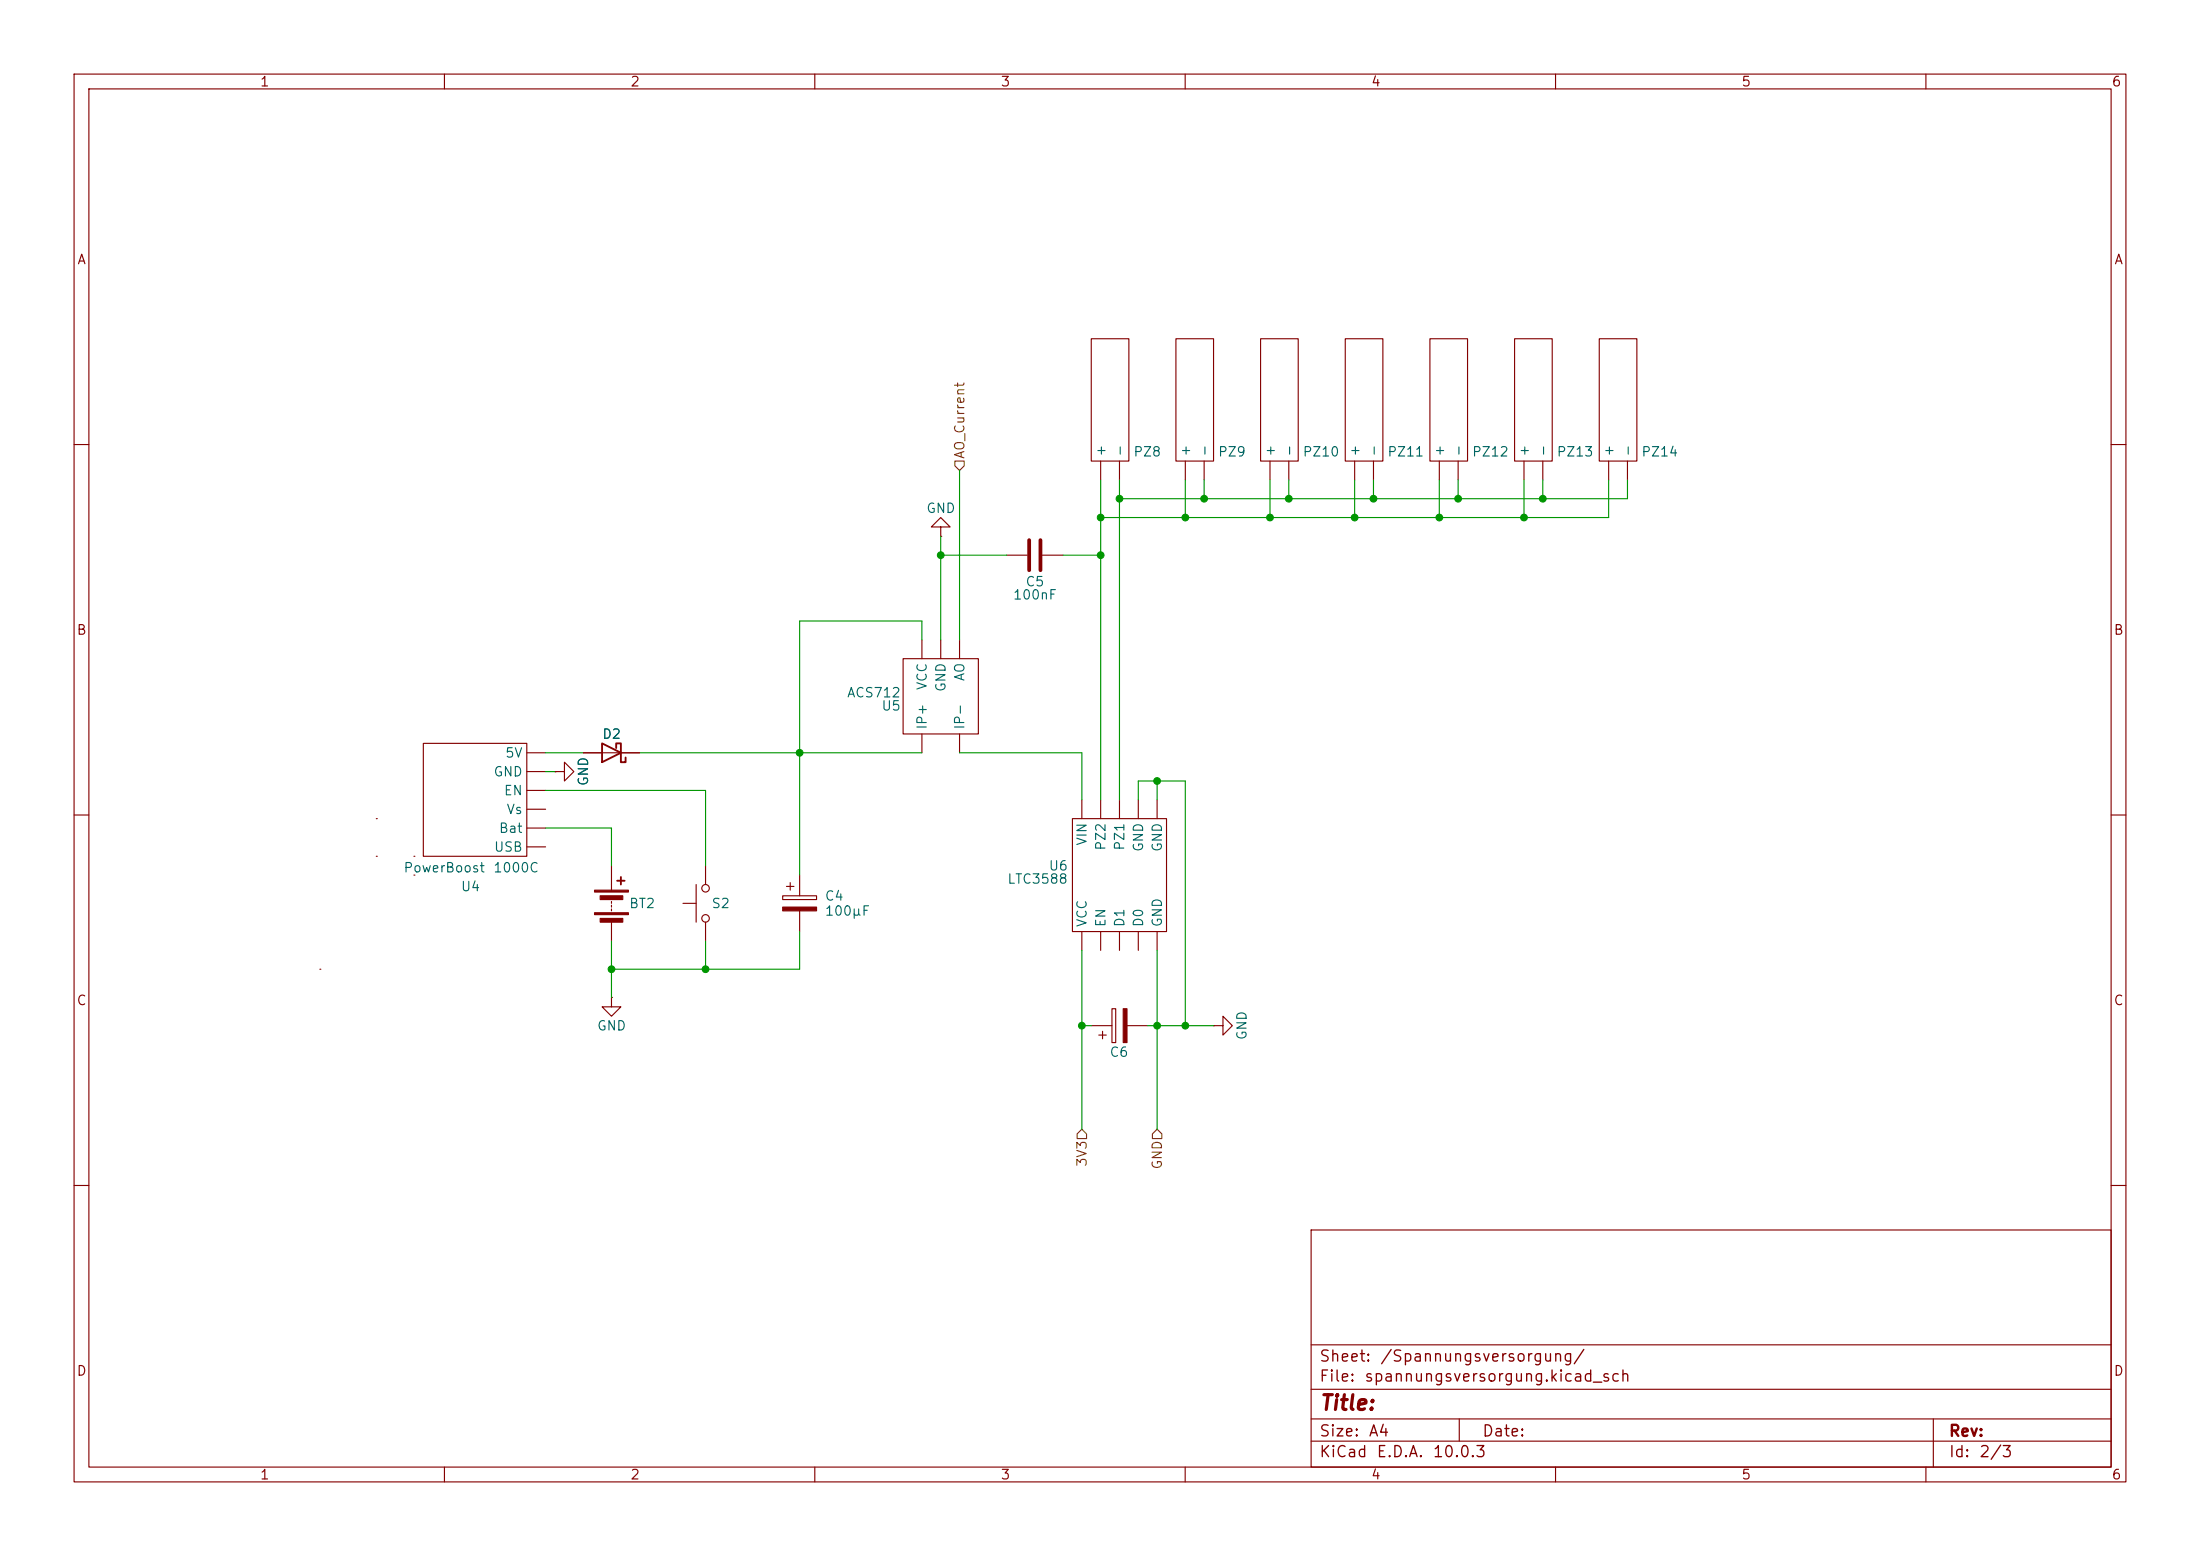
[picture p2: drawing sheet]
<svg xmlns="http://www.w3.org/2000/svg" width="297mm" height="210mm" viewBox="0 0 297 210" stroke-linecap="round" stroke-linejoin="round" font-family="sans-serif">
<g fill="none" stroke="#840000" stroke-width=".15">
<path d="M10 10h277v190h-277zM12 12h273v186h-273zM60 10v2M110 10v2M160 10v2M210 10v2M260 10v2M147.3 45.7h5.1v16.5h-5.1zM158.7 45.7h5.1v16.5h-5.1zM170.2 45.7h5.1v16.5h-5.1zM181.6 45.7h5.1v16.5h-5.1zM193 45.7h5.1v16.5h-5.1z"/>
<path d="M204.5 45.7h5v16.5h-5zM215.9 45.7h5.1v16.5h-5.1zM10 60h2M127 71.1h1.3l-1.3-1.2-1.3 1.2h1.3v1.3M127 72.4h.1M135.9 74.9h2.8M140.7 74.9h2.8M148.6 62.2v2.6M151.1 62.2v2.6M160 62.2v2.6M162.6 62.2v2.6M171.4 62.2v2.6"/>
<path d="M174 62.2v2.6M182.9 62.2v2.6M185.4 62.2v2.6M194.3 62.2v2.6M196.8 62.2v2.6M205.7 62.2v2.6M208.3 62.2v2.6M217.2 62.2v2.6M219.7 62.2v2.6M285 60h2M121.9 88.9h10.2v10.2h-10.2zM124.5 86.4v2.5"/>
<path d="M124.5 99.1v2.5M127 86.4v2.5M129.5 86.4v2.5M129.5 99.1v2.5M10 110h2M50.8 115.6h.1M50.8 110.5h.1M55.9 118.1h.1M55.9 115.6h.1M57.1 100.3h14v15.3h-14zM71.1 114.3h2.6M71.1 111.8h2.6"/>
<path d="M71.1 109.2h2.6M71.1 106.7h2.6M71.1 104.1h2.6M71.1 101.6h2.6M74.9 104.1h1.3v-1.2l1.3 1.2-1.3 1.3v-1.3M74.9 104.1h.1M78.7 101.6h7.7M82.5 116.8v3.3M94 119.4v5.1M95.2 116.8v2.6M106.2 119.6h1M106.7 119.1v1"/>
<path d="M107.9 118.1v2.8M144.8 110.5h12.7v15.2h-12.7zM146 108v2.5M148.6 108v2.5M151.1 108v2.5M153.7 108v2.5M156.2 108v2.5M285 110h2M43.2 130.8h.1M82.5 134.6v1.3h1.3l-1.3 1.3-1.2-1.3h1.2M82.5 134.6h.1M82.5 121.7v.2"/>
<path d="M82.5 122.2v.2M82.5 122.7v.2M82.5 124.5v2.5M92.2 121.9h1.8M95.2 124.5v2.5M105.7 120.9h4.5v.5h-4.5zM107.9 122.9v2.8M146 125.7v2.6M147.3 138.4h2.8M148.3 139.7h1.1M148.6 125.7v2.6M148.8 139.2v1"/>
<path d="M150.1 136.1h.5v4.6h-.5zM151.1 125.7v2.6M152.1 138.4h2.8M153.7 125.7v2.6M156.2 125.7v2.6M163.8 138.4h1.3v-1.2l1.3 1.2-1.3 1.3v-1.3M163.8 138.4h.1M10 160h2M177 166h108v32h-108zM285 160h2M60 198v2M110 198v2"/>
<path d="M160 198v2M177 194.5h108M177 191.5h108M177 187.5h108M177 181.5h108M197 191.5v3M210 198v2M260 198v2M261 191.5v6.5"/>
<circle cx="95.3" cy="119.9" r=".51"/>
<circle cx="95.3" cy="124" r=".51"/>
</g>
<g fill="#840000" stroke="#840000" stroke-width=".15">
<path d="M80.3 120.1h4.5v.3h-4.5z"/>
<path d="M80.3 123.2h4.5v.2h-4.5z"/>
<path d="M81 120.9h3.1v.5h-3.1z"/>
<path d="M81 124h3.1v.5h-3.1z"/>
<path d="M151.6 136.1h.5v4.6h-.5z"/>
<path d="M105.7 122.4h4.5v.5h-4.5z"/>
</g>
<path d="M81.3 100.3l2.5 1.3-2.5 1.3zM83.2 101v-.7h.6v2.6h.7v-.7M83.3 118.9h1M83.8 118.4v1" fill="none" stroke="#840000" stroke-width=".25"/>
<path d="M138.9 72.9v4.1M140.5 72.9v4.1" fill="none" stroke="#840000" stroke-width=".51"/>
<path d="M128.9 62.2h1.3v.7l-.7 .6-.6-.6zM146 152.4l.7 .6v.7h-1.3v-.7zM156.2 152.4l.6 .6v.7h-1.2v-.7z" fill="none" stroke="#725600" stroke-width=".15"/>
<g fill="none" stroke="#009600" stroke-width=".15">
<path d="M127 72.4v14M127 74.9h8.9M129.5 63.5v22.9M143.5 74.9h5.1M148.6 64.8v43.2M151.1 64.8v43.2M160 64.8v5.1M162.6 64.8v2.5M171.4 64.8v5.1M174 64.8v2.5M182.9 64.8v5.1M185.4 64.8v2.5"/>
<path d="M194.3 64.8v5.1M196.8 64.8v2.5M205.7 64.8v5.1M208.3 64.8v2.5M217.2 64.8v5.1h-68.6M219.7 64.8v2.5h-68.6M124.5 86.4v-2.6h-16.6v34.3M73.7 106.7h21.5v10.1M73.7 101.6h5M73.7 111.8h8.8v5M73.7 104.1h1.2M86.4 101.6h38.1"/>
<path d="M129.5 101.6h16.5v6.4M153.7 108v-2.6h6.3v33M156.2 105.4v2.6M82.5 127v7.6M95.2 127v3.8M107.9 125.7v5.1h-25.4M146 128.3v24.1M146 138.4h1.3M154.9 138.4h8.9M156.2 128.3v24.1"/>
</g>
<g fill="#009600" stroke="#009600" stroke-width=".14">
<circle cx="160" cy="138.4" r=".46"/>
<circle cx="146" cy="138.4" r=".46"/>
<circle cx="156.2" cy="138.4" r=".46"/>
<circle cx="156.2" cy="105.4" r=".46"/>
<circle cx="174" cy="67.3" r=".46"/>
<circle cx="171.4" cy="69.9" r=".46"/>
<circle cx="196.8" cy="67.3" r=".46"/>
<circle cx="208.3" cy="67.3" r=".46"/>
<circle cx="205.7" cy="69.9" r=".46"/>
<circle cx="162.6" cy="67.3" r=".46"/>
<circle cx="160" cy="69.9" r=".46"/>
<circle cx="194.3" cy="69.9" r=".46"/>
<circle cx="185.4" cy="67.3" r=".46"/>
<circle cx="182.9" cy="69.9" r=".46"/>
<circle cx="151.1" cy="67.3" r=".46"/>
<circle cx="107.9" cy="101.6" r=".46"/>
<circle cx="148.6" cy="69.9" r=".46"/>
<circle cx="148.6" cy="74.9" r=".46"/>
<circle cx="127" cy="74.9" r=".46"/>
<circle cx="82.5" cy="130.8" r=".46"/>
<circle cx="95.2" cy="130.8" r=".46"/>
</g>
<text font-size="2" fill="#840000" x="178" y="190.8">Title:</text>
<g font-size="1.5" fill="#840000">
<text x="178" y="184.2">Sheet:</text>
<text x="186.2" y="184.2">/Spannungsversorgung/</text>
<text x="178" y="186.9">File:</text>
<text x="184.1" y="186.9">spannungsversorgung.kicad_sch</text>
<text x="178" y="197.1">KiCad</text>
<text x="178" y="194.3">Size:</text>
<text x="184.7" y="194.3">A4</text>
<text x="185.7" y="197.1">E.D.A.</text>
<text x="193.3" y="197.1">10.0.3</text>
<text x="200" y="194.3">Date:</text>
<text x="263" y="194.3">Rev:</text>
<text x="263" y="197.1">Id:</text>
<text x="267.1" y="197.1">2/3</text>
</g>
<g font-size="1.3" fill="#840000">
<text x="35" y="12">1</text>
<text x="85" y="12">2</text>
<text x="135" y="12">3</text>
<text x="185" y="12">4</text>
<text x="235" y="12">5</text>
<text x="285" y="12">6</text>
<text x="10.3" y="36">A</text>
<text x="285.3" y="36">A</text>
<text x="10.3" y="86">B</text>
<text x="285.3" y="86">B</text>
<text x="10.3" y="136">C</text>
<text x="285.3" y="136">C</text>
<text x="10.3" y="186">D</text>
<text x="285.3" y="186">D</text>
<text x="35" y="200">1</text>
<text x="85" y="200">2</text>
<text x="135" y="200">3</text>
<text x="185" y="200">4</text>
<text x="235" y="200">5</text>
<text x="285" y="200">6</text>
</g>
<g font-size="1.3" fill="#725600">
<text x="130.5" y="62" transform="rotate(-90 130.5 62)">AO_Current</text>
<text x="147" y="157.6" transform="rotate(-90 147 157.6)">3V3</text>
<text x="157.2" y="157.9" transform="rotate(-90 157.2 157.9)">GND</text>
</g>
<g font-size="1.3" fill="#006464">
<text x="149.6" y="61.7" transform="rotate(-90 149.6 61.7)">+</text>
<text x="152.1" y="61.7" transform="rotate(-90 152.1 61.7)">-</text>
<text x="152.9" y="61.9">PZ8</text>
<text x="161" y="61.7" transform="rotate(-90 161 61.7)">+</text>
<text x="163.5" y="61.7" transform="rotate(-90 163.5 61.7)">-</text>
<text x="164.3" y="61.9">PZ9</text>
<text x="172.4" y="61.7" transform="rotate(-90 172.4 61.7)">+</text>
<text x="175" y="61.7" transform="rotate(-90 175 61.7)">-</text>
<text x="175.8" y="61.9">PZ10</text>
<text x="183.9" y="61.7" transform="rotate(-90 183.9 61.7)">+</text>
<text x="186.4" y="61.7" transform="rotate(-90 186.4 61.7)">-</text>
<text x="187.2" y="61.9">PZ11</text>
<text x="195.3" y="61.7" transform="rotate(-90 195.3 61.7)">+</text>
<text x="197.8" y="61.7" transform="rotate(-90 197.8 61.7)">-</text>
<text x="198.6" y="61.9">PZ12</text>
<text x="206.7" y="61.7" transform="rotate(-90 206.7 61.7)">+</text>
<text x="209.3" y="61.7" transform="rotate(-90 209.3 61.7)">-</text>
<text x="210.1" y="61.9">PZ13</text>
<text x="218.1" y="61.7" transform="rotate(-90 218.1 61.7)">+</text>
<text x="220.7" y="61.7" transform="rotate(-90 220.7 61.7)">-</text>
<text x="221.5" y="61.9">PZ14</text>
<text x="125" y="69.6">GND</text>
<text x="136.7" y="81.2">100nF</text>
<text x="138.4" y="79.5">C5</text>
<text x="114.3" y="94.4">ACS712</text>
<text x="125.4" y="93.2" transform="rotate(-90 125.4 93.2)">VCC</text>
<text x="128" y="93.5" transform="rotate(-90 128 93.5)">GND</text>
<text x="130.5" y="92" transform="rotate(-90 130.5 92)">AO</text>
<text x="81.2" y="100">D2</text>
<text x="118.9" y="96.2">U5</text>
<text x="125.4" y="98.6" transform="rotate(-90 125.4 98.6)">IP+</text>
<text x="130.5" y="98.6" transform="rotate(-90 130.5 98.6)">IP-</text>
<text x="66.5" y="105.1">GND</text>
<text x="67.9" y="107.7">EN</text>
<text x="68.1" y="102.6">5V</text>
<text x="79.7" y="106.2" transform="rotate(-90 79.7 106.2)">GND</text>
<text x="67.3" y="112.7">Bat</text>
<text x="68.3" y="110.2">Vs</text>
<text x="54.4" y="118.1">PowerBoost</text>
<text x="66.5" y="118.1">1000C</text>
<text x="66.6" y="115.3">USB</text>
<text x="135.9" y="119.6">LTC3588</text>
<text x="141.5" y="117.8">U6</text>
<text x="147" y="114.2" transform="rotate(-90 147 114.2)">VIN</text>
<text x="149.6" y="114.9" transform="rotate(-90 149.6 114.9)">PZ2</text>
<text x="152.1" y="114.9" transform="rotate(-90 152.1 114.9)">PZ1</text>
<text x="154.6" y="115.1" transform="rotate(-90 154.6 115.1)">GND</text>
<text x="157.2" y="115.1" transform="rotate(-90 157.2 115.1)">GND</text>
<text x="62.1" y="120.6">U4</text>
<text x="84.8" y="122.9">BT2</text>
<text x="96" y="122.9">S2</text>
<text x="111.3" y="121.9">C4</text>
<text x="111.3" y="123.9">100μF</text>
<text x="147" y="125.2" transform="rotate(-90 147 125.2)">VCC</text>
<text x="149.6" y="125.2" transform="rotate(-90 149.6 125.2)">EN</text>
<text x="152.1" y="125.2" transform="rotate(-90 152.1 125.2)">D1</text>
<text x="154.6" y="125.2" transform="rotate(-90 154.6 125.2)">D0</text>
<text x="157.2" y="125.2" transform="rotate(-90 157.2 125.2)">GND</text>
<text x="80.5" y="139.4">GND</text>
<text x="149.7" y="143">C6</text>
<text x="168.6" y="140.5" transform="rotate(-90 168.6 140.5)">GND</text>
</g>
</svg>
